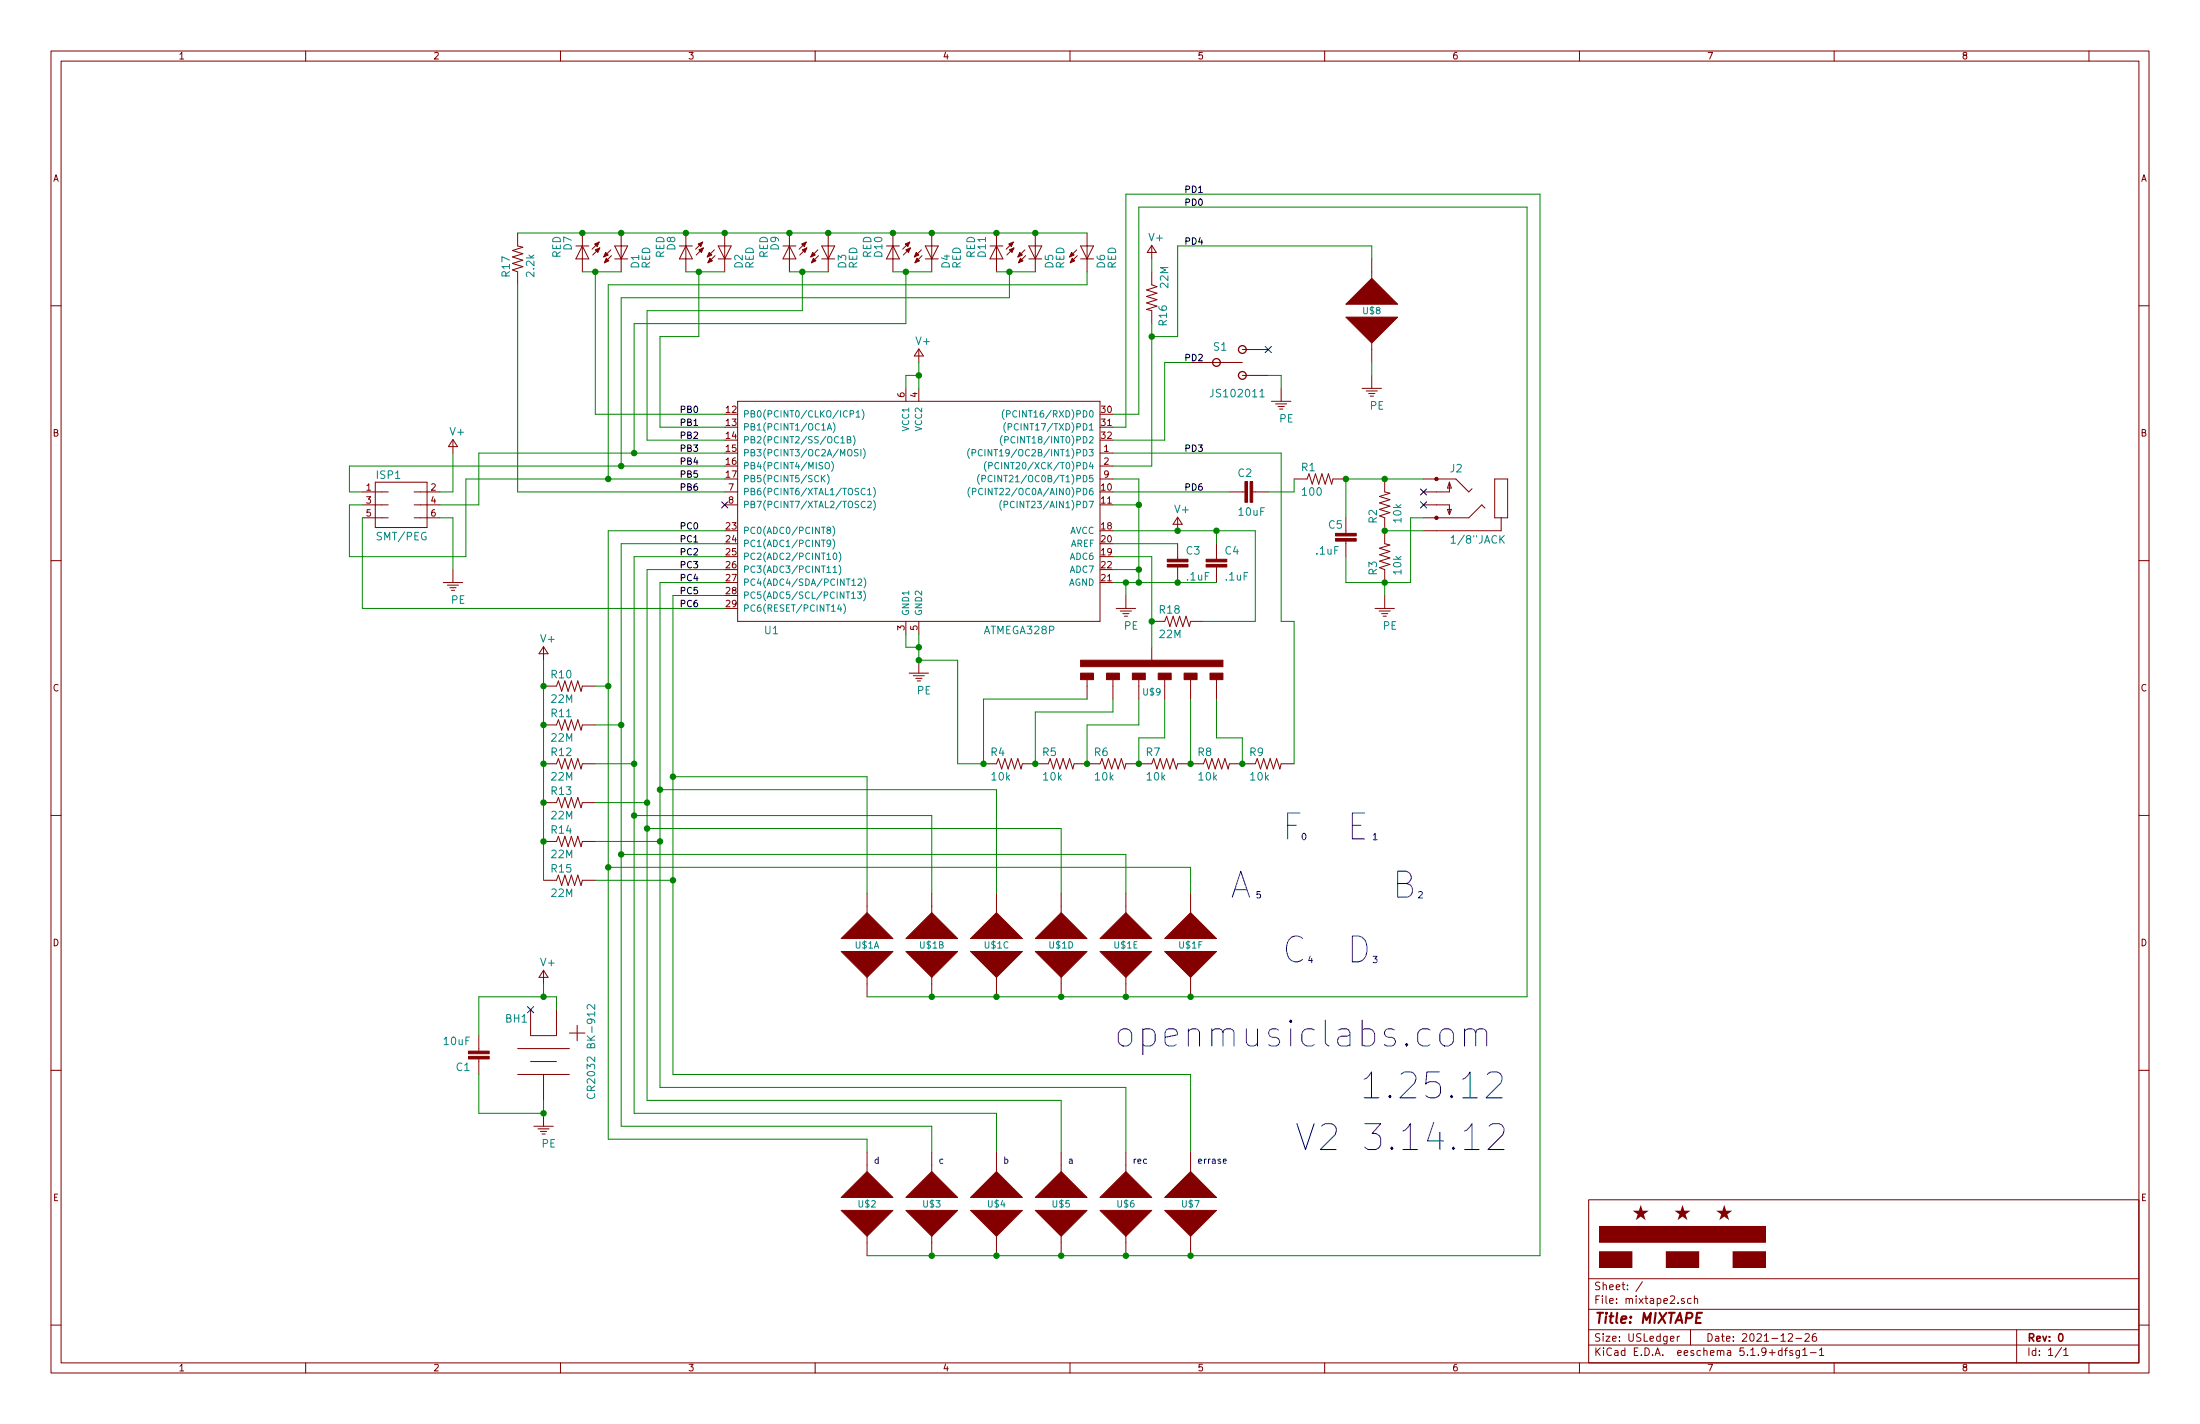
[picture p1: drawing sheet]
EESchema Schematic File Version 4
EELAYER 30 0
EELAYER END
$Descr USLedger 17000 11000
encoding utf-8
Sheet 1 1
Title "MIXTAPE"
Date "2021-12-26"
Rev "0"
Comp ""
Comment1 ""
Comment2 ""
Comment3 ""
Comment4 ""
$EndDescr
Wire Wire Line
	4200 7700 4300 7700
Wire Wire Line
	4200 7700 4200 7600
Wire Wire Line
	4200 7700 3700 7700
Wire Wire Line
	3700 7700 3700 8000
Wire Wire Line
	4300 7700 4300 7800
Wire Wire Line
	7000 3000 7000 2900
Wire Wire Line
	7000 2900 7100 2900
Wire Wire Line
	7100 2900 7100 3000
Wire Wire Line
	7100 2900 7100 2800
Wire Wire Line
	4200 6800 4200 6500
Wire Wire Line
	4200 6500 4200 6200
Wire Wire Line
	4200 6200 4200 5900
Wire Wire Line
	4200 5900 4200 5600
Wire Wire Line
	4200 5600 4200 5300
Wire Wire Line
	4200 5300 4200 5100
Wire Wire Line
	3400 3800 3500 3800
Wire Wire Line
	3500 3800 3500 3500
Wire Wire Line
	8900 2000 8900 2100
Wire Wire Line
	9300 4800 9700 4800
Wire Wire Line
	9700 4800 9700 4100
Wire Wire Line
	9700 4100 9400 4100
Wire Wire Line
	8600 4100 9100 4100
Wire Wire Line
	9400 4100 9100 4100
Wire Wire Line
	9400 4200 9400 4100
Connection ~ 9400 4100
Wire Wire Line
	4200 8500 4200 8600
Wire Wire Line
	3700 8300 3700 8600
Wire Wire Line
	3700 8600 4200 8600
Wire Wire Line
	3400 4000 3500 4000
Wire Wire Line
	3500 4000 3500 4400
Wire Wire Line
	8600 4500 8700 4500
Wire Wire Line
	8700 4500 8700 4600
Wire Wire Line
	8700 4500 8800 4500
Wire Wire Line
	8800 4500 9100 4500
Wire Wire Line
	8600 3700 8800 3700
Wire Wire Line
	8800 3700 8800 3900
Wire Wire Line
	8800 3900 8800 4400
Wire Wire Line
	8800 4400 8800 4500
Wire Wire Line
	8600 3900 8800 3900
Wire Wire Line
	8600 4400 8800 4400
Wire Wire Line
	9100 4500 9400 4500
Connection ~ 8800 4500
Connection ~ 8800 3900
Connection ~ 8800 4400
Wire Wire Line
	11000 4000 10900 4000
Wire Wire Line
	10900 4000 10900 4500
Wire Wire Line
	10900 4500 10700 4500
Wire Wire Line
	10700 4500 10700 4600
Wire Wire Line
	10400 4300 10400 4500
Wire Wire Line
	10400 4500 10700 4500
Connection ~ 10700 4500
Wire Wire Line
	9800 2900 9900 2900
Wire Wire Line
	9900 2900 9900 3000
Wire Wire Line
	10600 2800 10600 2900
Wire Wire Line
	8400 5400 7600 5400
Wire Wire Line
	7600 5400 7600 5900
Wire Wire Line
	7000 4900 7000 5000
Wire Wire Line
	7000 5000 7100 5000
Wire Wire Line
	7100 5000 7100 4900
Wire Wire Line
	7100 5000 7100 5100
Wire Wire Line
	7400 5100 7100 5100
Wire Wire Line
	7400 5900 7400 5100
Wire Wire Line
	7600 5900 7400 5900
Wire Wire Line
	5600 4700 2800 4700
Wire Wire Line
	2800 4700 2800 4000
Wire Wire Line
	11000 4100 10700 4100
Connection ~ 10700 4100
Wire Wire Line
	10000 3800 10000 3700
Wire Wire Line
	10000 3800 9800 3800
Wire Wire Line
	10400 3700 10700 3700
Wire Wire Line
	10700 3700 11000 3700
Wire Wire Line
	10400 3700 10400 4000
Connection ~ 10400 3700
Wire Wire Line
	9500 3800 8600 3800
Wire Wire Line
	8600 3400 9000 3400
Wire Wire Line
	9000 3400 9000 2800
Wire Wire Line
	9000 2800 9200 2800
Wire Wire Line
	8600 4200 9100 4200
Wire Wire Line
	9900 3500 9900 4800
Wire Wire Line
	9900 4800 10000 4800
Wire Wire Line
	10000 4800 10000 5900
Wire Wire Line
	8600 3500 9900 3500
Wire Wire Line
	5600 3200 4600 3200
Wire Wire Line
	4600 3200 4600 2100
Wire Wire Line
	4600 2100 4500 2100
Wire Wire Line
	4600 2100 4800 2100
Wire Wire Line
	5300 2100 5400 2100
Wire Wire Line
	5400 2100 5600 2100
Wire Wire Line
	5400 2100 5400 2600
Wire Wire Line
	6100 2100 6200 2100
Wire Wire Line
	6200 2100 6400 2100
Wire Wire Line
	6200 2100 6200 2400
Wire Wire Line
	5000 2400 5000 3400
Wire Wire Line
	6900 2100 7000 2100
Wire Wire Line
	7000 2100 7200 2100
Wire Wire Line
	7000 2100 7000 2500
Wire Wire Line
	3700 3500 3700 3900
Wire Wire Line
	3700 3900 3400 3900
Wire Wire Line
	4900 2500 4900 3500
Wire Wire Line
	7700 2100 7800 2100
Wire Wire Line
	7800 2100 8000 2100
Wire Wire Line
	7800 2100 7800 2300
Wire Wire Line
	2700 3600 2700 3800
Wire Wire Line
	2700 3800 2800 3800
Wire Wire Line
	4800 2300 4800 3600
Wire Wire Line
	8000 1800 7700 1800
Wire Wire Line
	7700 1800 7200 1800
Wire Wire Line
	7200 1800 6900 1800
Wire Wire Line
	6900 1800 6400 1800
Wire Wire Line
	6400 1800 6100 1800
Wire Wire Line
	6100 1800 5600 1800
Wire Wire Line
	5600 1800 5300 1800
Wire Wire Line
	5300 1800 4800 1800
Wire Wire Line
	4800 1800 4500 1800
Wire Wire Line
	8400 1800 8000 1800
Wire Wire Line
	4500 1800 4000 1800
Wire Wire Line
	8400 2100 8400 2200
Wire Wire Line
	3600 3700 3600 4300
Wire Wire Line
	3600 4300 2700 4300
Wire Wire Line
	2700 4300 2700 3900
Wire Wire Line
	2700 3900 2800 3900
Wire Wire Line
	4700 2200 4700 3700
Wire Wire Line
	8700 3300 8700 1500
Wire Wire Line
	8700 1500 11900 1500
Wire Wire Line
	6700 9700 7200 9700
Wire Wire Line
	7200 9700 7700 9700
Wire Wire Line
	7700 9700 8200 9700
Wire Wire Line
	8200 9700 8700 9700
Wire Wire Line
	8700 9700 9200 9700
Wire Wire Line
	11900 1500 11900 9700
Wire Wire Line
	11900 9700 9200 9700
Wire Wire Line
	8600 3300 8700 3300
Wire Wire Line
	8900 3600 8900 2600
Wire Wire Line
	8900 2600 8900 2500
Wire Wire Line
	8900 2600 9100 2600
Wire Wire Line
	9100 2600 9100 1900
Wire Wire Line
	9100 1900 10600 1900
Wire Wire Line
	10600 1900 10600 2000
Wire Wire Line
	8900 3600 8600 3600
Connection ~ 8900 2600
Wire Wire Line
	8900 4800 8900 5000
Wire Wire Line
	8900 4300 8900 4800
Wire Wire Line
	8900 4300 8600 4300
Connection ~ 8900 4800
Wire Wire Line
	6700 7700 7200 7700
Wire Wire Line
	7200 7700 7700 7700
Wire Wire Line
	7700 7700 8200 7700
Wire Wire Line
	8200 7700 8700 7700
Wire Wire Line
	8700 7700 9200 7700
Wire Wire Line
	9200 7700 11800 7700
Wire Wire Line
	11800 7700 11800 1600
Wire Wire Line
	11800 1600 8800 1600
Wire Wire Line
	8800 1600 8800 3200
Wire Wire Line
	8600 3200 8800 3200
Wire Wire Line
	9200 5400 9200 5900
Connection ~ 9200 5900
Wire Wire Line
	4000 2200 4000 3800
Wire Wire Line
	4000 3800 5600 3800
Wire Wire Line
	8700 6600 8700 6900
Wire Wire Line
	7200 8700 7200 8900
Wire Wire Line
	5600 4200 4800 4200
Wire Wire Line
	4800 4200 4800 5600
Wire Wire Line
	4800 5600 4600 5600
Wire Wire Line
	4800 5600 4800 6600
Wire Wire Line
	4800 6600 4800 8700
Wire Wire Line
	4800 8700 7200 8700
Connection ~ 4800 5600
Wire Wire Line
	9200 6700 9200 6900
Wire Wire Line
	6700 8800 6700 8900
Wire Wire Line
	5600 4100 4700 4100
Wire Wire Line
	4700 4100 4700 5300
Wire Wire Line
	4700 5300 4600 5300
Wire Wire Line
	4700 5300 4700 6700
Wire Wire Line
	4700 6700 4700 8800
Wire Wire Line
	4700 8800 6700 8800
Connection ~ 4700 5300
Wire Wire Line
	7700 6100 7700 6900
Wire Wire Line
	8700 8400 8700 8900
Wire Wire Line
	5600 4500 5100 4500
Wire Wire Line
	5100 4500 5100 6100
Wire Wire Line
	5100 6100 5100 6500
Wire Wire Line
	5100 6500 4600 6500
Wire Wire Line
	5100 6500 5100 8400
Wire Wire Line
	5100 8400 8700 8400
Connection ~ 5100 6500
Wire Wire Line
	8200 6400 8200 6900
Wire Wire Line
	8200 8500 8200 8900
Wire Wire Line
	5600 4400 5000 4400
Wire Wire Line
	5000 4400 5000 6200
Wire Wire Line
	5000 6200 5000 6400
Wire Wire Line
	5000 6400 5000 8500
Wire Wire Line
	5000 8500 8200 8500
Connection ~ 5000 6200
Wire Wire Line
	7200 6300 7200 6900
Wire Wire Line
	7700 8600 7700 8900
Wire Wire Line
	5600 4300 4900 4300
Wire Wire Line
	4900 4300 4900 5900
Wire Wire Line
	4900 5900 4600 5900
Wire Wire Line
	4900 6300 4900 8600
Wire Wire Line
	4900 8600 7700 8600
Wire Wire Line
	7200 6300 4900 6300
Connection ~ 4900 5900
Wire Wire Line
	6700 6000 6700 6900
Wire Wire Line
	9200 8300 9200 8900
Wire Wire Line
	5600 4600 5200 4600
Wire Wire Line
	5200 4600 5200 6000
Wire Wire Line
	5200 6000 5200 6800
Wire Wire Line
	5200 6800 4600 6800
Wire Wire Line
	5200 6800 5200 8300
Wire Wire Line
	5200 8300 9200 8300
Connection ~ 5200 6800
Wire Wire Line
	8600 5400 8600 5500
Wire Wire Line
	8000 5500 8000 5900
Wire Wire Line
	8600 5500 8000 5500
Connection ~ 8000 5900
Wire Wire Line
	8800 5400 8800 5600
Wire Wire Line
	8400 5600 8400 5900
Wire Wire Line
	8800 5600 8400 5600
Connection ~ 8400 5900
Wire Wire Line
	9600 5700 9600 5900
Wire Wire Line
	9400 5400 9400 5700
Wire Wire Line
	9600 5700 9400 5700
Connection ~ 9600 5900
Wire Wire Line
	9000 5400 9000 5700
Wire Wire Line
	8800 5700 8800 5900
Wire Wire Line
	9000 5700 8800 5700
Connection ~ 8800 5900
$Comp
L mixtape2-eagle-import:1_8"JACK_STEREO_2SWITCHCUI3515_KOBICONN2805 J2
U 1 1
P 11400 3900
F 0 "J2" H 11200 4150 59  0000 L BNN
F 1 "1/8\"JACK" H 11200 3600 59  0000 L BNN
F 2 "mixtape2:1_8_JACK_STEREO_SMT" H 11400 3900 50  0001 C CNN
F 3 "" H 11400 3900 50  0001 C CNN
	1    11400 3900
	1    0    0    -1  
$EndComp
$Comp
L mixtape2-eagle-import:BAT-HOLDCR2032-BK-912 BH1
U 1 1
P 4200 8200
F 0 "BH1" H 3900 8500 59  0000 L BNN
F 1 "CR2032 BK-912" V 4600 7900 59  0000 L BNN
F 2 "mixtape2:BAT-HOLD-BK-912" H 4200 8200 50  0001 C CNN
F 3 "" H 4200 8200 50  0001 C CNN
	1    4200 8200
	1    0    0    -1  
$EndComp
$Comp
L mixtape2-eagle-import:ATMEGA328P U1
U 1 1
P 7100 3900
F 0 "U1" H 5900 2900 59  0000 L BNN
F 1 "ATMEGA328P" H 7600 2900 59  0000 L BNN
F 2 "mixtape2:32-TQFP-NOMOD" H 7100 3900 50  0001 C CNN
F 3 "" H 7100 3900 50  0001 C CNN
	1    7100 3900
	1    0    0    -1  
$EndComp
$Comp
L mixtape2-eagle-import:LEDLUMEX-92-21 D2
U 1 1
P 5600 2000
F 0 "D2" V 5740 1920 59  0000 L BNN
F 1 "RED" V 5825 1920 59  0000 L BNN
F 2 "mixtape2:LED-SMT-91-21" H 5600 2000 50  0001 C CNN
F 3 "" H 5600 2000 50  0001 C CNN
	1    5600 2000
	1    0    0    -1  
$EndComp
$Comp
L mixtape2-eagle-import:LEDLUMEX-92-21 D3
U 1 1
P 6400 2000
F 0 "D3" V 6540 1920 59  0000 L BNN
F 1 "RED" V 6625 1920 59  0000 L BNN
F 2 "mixtape2:LED-SMT-91-21" H 6400 2000 50  0001 C CNN
F 3 "" H 6400 2000 50  0001 C CNN
	1    6400 2000
	1    0    0    -1  
$EndComp
$Comp
L mixtape2-eagle-import:LEDLUMEX-92-21 D5
U 1 1
P 8000 2000
F 0 "D5" V 8140 1920 59  0000 L BNN
F 1 "RED" V 8225 1920 59  0000 L BNN
F 2 "mixtape2:LED-SMT-91-21" H 8000 2000 50  0001 C CNN
F 3 "" H 8000 2000 50  0001 C CNN
	1    8000 2000
	1    0    0    -1  
$EndComp
$Comp
L mixtape2-eagle-import:LEDLUMEX-92-21 D8
U 1 1
P 5300 1900
F 0 "D8" V 5440 1820 59  0000 L BNN
F 1 "RED" V 5525 1820 59  0000 L BNN
F 2 "mixtape2:LED-SMT-91-21" H 5300 1900 50  0001 C CNN
F 3 "" H 5300 1900 50  0001 C CNN
	1    5300 1900
	-1   0    0    1   
$EndComp
$Comp
L mixtape2-eagle-import:LEDLUMEX-92-21 D9
U 1 1
P 6100 1900
F 0 "D9" V 6240 1820 59  0000 L BNN
F 1 "RED" V 6325 1820 59  0000 L BNN
F 2 "mixtape2:LED-SMT-91-21" H 6100 1900 50  0001 C CNN
F 3 "" H 6100 1900 50  0001 C CNN
	1    6100 1900
	-1   0    0    1   
$EndComp
$Comp
L mixtape2-eagle-import:LEDLUMEX-92-21 D11
U 1 1
P 7700 1900
F 0 "D11" V 7840 1820 59  0000 L BNN
F 1 "RED" V 7925 1820 59  0000 L BNN
F 2 "mixtape2:LED-SMT-91-21" H 7700 1900 50  0001 C CNN
F 3 "" H 7700 1900 50  0001 C CNN
	1    7700 1900
	-1   0    0    1   
$EndComp
$Comp
L mixtape2-eagle-import:LEDLUMEX-92-21 D1
U 1 1
P 4800 2000
F 0 "D1" V 4940 1920 59  0000 L BNN
F 1 "RED" V 5025 1920 59  0000 L BNN
F 2 "mixtape2:LED-SMT-91-21" H 4800 2000 50  0001 C CNN
F 3 "" H 4800 2000 50  0001 C CNN
	1    4800 2000
	1    0    0    -1  
$EndComp
$Comp
L mixtape2-eagle-import:LEDLUMEX-92-21 D4
U 1 1
P 7200 2000
F 0 "D4" V 7340 1920 59  0000 L BNN
F 1 "RED" V 7425 1920 59  0000 L BNN
F 2 "mixtape2:LED-SMT-91-21" H 7200 2000 50  0001 C CNN
F 3 "" H 7200 2000 50  0001 C CNN
	1    7200 2000
	1    0    0    -1  
$EndComp
$Comp
L mixtape2-eagle-import:LEDLUMEX-92-21 D6
U 1 1
P 8400 2000
F 0 "D6" V 8540 1920 59  0000 L BNN
F 1 "RED" V 8625 1920 59  0000 L BNN
F 2 "mixtape2:LED-SMT-91-21" H 8400 2000 50  0001 C CNN
F 3 "" H 8400 2000 50  0001 C CNN
	1    8400 2000
	1    0    0    -1  
$EndComp
$Comp
L mixtape2-eagle-import:LEDLUMEX-92-21 D7
U 1 1
P 4500 1900
F 0 "D7" V 4640 1820 59  0000 L BNN
F 1 "RED" V 4725 1820 59  0000 L BNN
F 2 "mixtape2:LED-SMT-91-21" H 4500 1900 50  0001 C CNN
F 3 "" H 4500 1900 50  0001 C CNN
	1    4500 1900
	-1   0    0    1   
$EndComp
$Comp
L mixtape2-eagle-import:LEDLUMEX-92-21 D10
U 1 1
P 6900 1900
F 0 "D10" V 7040 1820 59  0000 L BNN
F 1 "RED" V 7125 1820 59  0000 L BNN
F 2 "mixtape2:LED-SMT-91-21" H 6900 1900 50  0001 C CNN
F 3 "" H 6900 1900 50  0001 C CNN
	1    6900 1900
	-1   0    0    1   
$EndComp
$Comp
L mixtape2-eagle-import:JMP_6P_DIPSMT_PEG ISP1
U 1 1
P 3100 3900
F 0 "ISP1" V 2900 3700 59  0000 L BNN
F 1 "SMT/PEG" V 3375 3700 59  0000 L BNN
F 2 "mixtape2:JMP_6P_DIP_SMT_PEG" H 3100 3900 50  0001 C CNN
F 3 "" H 3100 3900 50  0001 C CNN
	1    3100 3900
	0    1    1    0   
$EndComp
$Comp
L mixtape2-eagle-import:V+ #+3V0101
U 1 1
P 4200 7500
F 0 "#+3V0101" H 4200 7500 50  0001 C CNN
F 1 "V+" H 4300 7600 59  0000 R TNN
F 2 "" H 4200 7500 50  0001 C CNN
F 3 "" H 4200 7500 50  0001 C CNN
	1    4200 7500
	1    0    0    -1  
$EndComp
$Comp
L mixtape2-eagle-import:PE #GND0101
U 1 1
P 4200 8700
F 0 "#GND0101" H 4200 8700 50  0001 C CNN
F 1 "PE" H 4300 8600 59  0000 R TNN
F 2 "" H 4200 8700 50  0001 C CNN
F 3 "" H 4200 8700 50  0001 C CNN
	1    4200 8700
	1    0    0    -1  
$EndComp
$Comp
L mixtape2-eagle-import:V+ #+3V01
U 1 1
P 3500 3400
F 0 "#+3V01" H 3500 3400 50  0001 C CNN
F 1 "V+" H 3600 3500 59  0000 R TNN
F 2 "" H 3500 3400 50  0001 C CNN
F 3 "" H 3500 3400 50  0001 C CNN
	1    3500 3400
	1    0    0    -1  
$EndComp
$Comp
L mixtape2-eagle-import:PE #GND02
U 1 1
P 9900 3100
F 0 "#GND02" H 9900 3100 50  0001 C CNN
F 1 "PE" H 10000 3000 59  0000 R TNN
F 2 "" H 9900 3100 50  0001 C CNN
F 3 "" H 9900 3100 50  0001 C CNN
	1    9900 3100
	1    0    0    -1  
$EndComp
$Comp
L mixtape2-eagle-import:PE #GND03
U 1 1
P 7100 5200
F 0 "#GND03" H 7100 5200 50  0001 C CNN
F 1 "PE" H 7200 5100 59  0000 R TNN
F 2 "" H 7100 5200 50  0001 C CNN
F 3 "" H 7100 5200 50  0001 C CNN
	1    7100 5200
	1    0    0    -1  
$EndComp
$Comp
L mixtape2-eagle-import:PE #GND04
U 1 1
P 8700 4700
F 0 "#GND04" H 8700 4700 50  0001 C CNN
F 1 "PE" H 8800 4600 59  0000 R TNN
F 2 "" H 8700 4700 50  0001 C CNN
F 3 "" H 8700 4700 50  0001 C CNN
	1    8700 4700
	1    0    0    -1  
$EndComp
$Comp
L mixtape2-eagle-import:V+ #+3V02
U 1 1
P 7100 2700
F 0 "#+3V02" H 7100 2700 50  0001 C CNN
F 1 "V+" H 7200 2800 59  0000 R TNN
F 2 "" H 7100 2700 50  0001 C CNN
F 3 "" H 7100 2700 50  0001 C CNN
	1    7100 2700
	1    0    0    -1  
$EndComp
$Comp
L mixtape2-eagle-import:RESISTOR0603-SM R2
U 1 1
P 10700 3900
F 0 "R2" H 10550 3959 59  0000 L BNN
F 1 "10k" H 10550 3770 59  0000 L BNN
F 2 "mixtape2:0603-SM" H 10700 3900 50  0001 C CNN
F 3 "" H 10700 3900 50  0001 C CNN
	1    10700 3900
	0    -1   -1   0   
$EndComp
$Comp
L mixtape2-eagle-import:RESISTOR0603-SM R3
U 1 1
P 10700 4300
F 0 "R3" H 10550 4359 59  0000 L BNN
F 1 "10k" H 10550 4170 59  0000 L BNN
F 2 "mixtape2:0603-SM" H 10700 4300 50  0001 C CNN
F 3 "" H 10700 4300 50  0001 C CNN
	1    10700 4300
	0    -1   -1   0   
$EndComp
$Comp
L mixtape2-eagle-import:RESISTOR0603-SM R4
U 1 1
P 7800 5900
F 0 "R4" H 7650 5959 59  0000 L BNN
F 1 "10k" H 7650 5770 59  0000 L BNN
F 2 "mixtape2:0603-SM" H 7800 5900 50  0001 C CNN
F 3 "" H 7800 5900 50  0001 C CNN
	1    7800 5900
	1    0    0    -1  
$EndComp
$Comp
L mixtape2-eagle-import:RESISTOR0603-SM R1
U 1 1
P 10200 3700
F 0 "R1" H 10050 3759 59  0000 L BNN
F 1 "100" H 10050 3570 59  0000 L BNN
F 2 "mixtape2:0603-SM" H 10200 3700 50  0001 C CNN
F 3 "" H 10200 3700 50  0001 C CNN
	1    10200 3700
	1    0    0    -1  
$EndComp
$Comp
L mixtape2-eagle-import:RESISTOR0603-SM R6
U 1 1
P 8600 5900
F 0 "R6" H 8450 5959 59  0000 L BNN
F 1 "10k" H 8450 5770 59  0000 L BNN
F 2 "mixtape2:0603-SM" H 8600 5900 50  0001 C CNN
F 3 "" H 8600 5900 50  0001 C CNN
	1    8600 5900
	1    0    0    -1  
$EndComp
$Comp
L mixtape2-eagle-import:RESISTOR0603-SM R7
U 1 1
P 9000 5900
F 0 "R7" H 8850 5959 59  0000 L BNN
F 1 "10k" H 8850 5770 59  0000 L BNN
F 2 "mixtape2:0603-SM" H 9000 5900 50  0001 C CNN
F 3 "" H 9000 5900 50  0001 C CNN
	1    9000 5900
	1    0    0    -1  
$EndComp
$Comp
L mixtape2-eagle-import:RESISTOR0603-SM R8
U 1 1
P 9400 5900
F 0 "R8" H 9250 5959 59  0000 L BNN
F 1 "10k" H 9250 5770 59  0000 L BNN
F 2 "mixtape2:0603-SM" H 9400 5900 50  0001 C CNN
F 3 "" H 9400 5900 50  0001 C CNN
	1    9400 5900
	1    0    0    -1  
$EndComp
$Comp
L mixtape2-eagle-import:RESISTOR0603-SM R9
U 1 1
P 9800 5900
F 0 "R9" H 9650 5959 59  0000 L BNN
F 1 "10k" H 9650 5770 59  0000 L BNN
F 2 "mixtape2:0603-SM" H 9800 5900 50  0001 C CNN
F 3 "" H 9800 5900 50  0001 C CNN
	1    9800 5900
	1    0    0    -1  
$EndComp
$Comp
L mixtape2-eagle-import:RESISTOR0603-SM R10
U 1 1
P 4400 5300
F 0 "R10" H 4250 5359 59  0000 L BNN
F 1 "22M" H 4250 5170 59  0000 L BNN
F 2 "mixtape2:0603-SM" H 4400 5300 50  0001 C CNN
F 3 "" H 4400 5300 50  0001 C CNN
	1    4400 5300
	1    0    0    -1  
$EndComp
$Comp
L mixtape2-eagle-import:RESISTOR0603-SM R12
U 1 1
P 4400 5900
F 0 "R12" H 4250 5959 59  0000 L BNN
F 1 "22M" H 4250 5770 59  0000 L BNN
F 2 "mixtape2:0603-SM" H 4400 5900 50  0001 C CNN
F 3 "" H 4400 5900 50  0001 C CNN
	1    4400 5900
	1    0    0    -1  
$EndComp
$Comp
L mixtape2-eagle-import:RESISTOR0603-SM R11
U 1 1
P 4400 5600
F 0 "R11" H 4250 5659 59  0000 L BNN
F 1 "22M" H 4250 5470 59  0000 L BNN
F 2 "mixtape2:0603-SM" H 4400 5600 50  0001 C CNN
F 3 "" H 4400 5600 50  0001 C CNN
	1    4400 5600
	1    0    0    -1  
$EndComp
$Comp
L mixtape2-eagle-import:PE #GND05
U 1 1
P 10700 4700
F 0 "#GND05" H 10700 4700 50  0001 C CNN
F 1 "PE" H 10800 4600 59  0000 R TNN
F 2 "" H 10700 4700 50  0001 C CNN
F 3 "" H 10700 4700 50  0001 C CNN
	1    10700 4700
	1    0    0    -1  
$EndComp
$Comp
L mixtape2-eagle-import:CAPACITOR0805-SM C2
U 1 1
P 9700 3800
F 0 "C2" V 9585 3660 59  0000 L BNN
F 1 "10uF" V 9885 3660 59  0000 L BNN
F 2 "mixtape2:0805_SMALL" H 9700 3800 50  0001 C CNN
F 3 "" H 9700 3800 50  0001 C CNN
	1    9700 3800
	0    1    1    0   
$EndComp
$Comp
L mixtape2-eagle-import:CAPACITOR0805-SM C1
U 1 1
P 3700 8200
F 0 "C1" H 3760 8215 59  0000 L BNN
F 1 "10uF" H 3760 8015 59  0000 L BNN
F 2 "mixtape2:0805_SMALL" H 3700 8200 50  0001 C CNN
F 3 "" H 3700 8200 50  0001 C CNN
	1    3700 8200
	-1   0    0    1   
$EndComp
$Comp
L mixtape2-eagle-import:CAPACITOR0603=SM C3
U 1 1
P 9100 4300
F 0 "C3" H 9160 4315 59  0000 L BNN
F 1 ".1uF" H 9160 4115 59  0000 L BNN
F 2 "mixtape2:0603-SM" H 9100 4300 50  0001 C CNN
F 3 "" H 9100 4300 50  0001 C CNN
	1    9100 4300
	1    0    0    -1  
$EndComp
$Comp
L mixtape2-eagle-import:V+ #+3V03
U 1 1
P 9100 4000
F 0 "#+3V03" H 9100 4000 50  0001 C CNN
F 1 "V+" H 9200 4100 59  0000 R TNN
F 2 "" H 9100 4000 50  0001 C CNN
F 3 "" H 9100 4000 50  0001 C CNN
	1    9100 4000
	1    0    0    -1  
$EndComp
$Comp
L mixtape2-eagle-import:RESISTOR0603-SM R13
U 1 1
P 4400 6200
F 0 "R13" H 4250 6259 59  0000 L BNN
F 1 "22M" H 4250 6070 59  0000 L BNN
F 2 "mixtape2:0603-SM" H 4400 6200 50  0001 C CNN
F 3 "" H 4400 6200 50  0001 C CNN
	1    4400 6200
	1    0    0    -1  
$EndComp
$Comp
L mixtape2-eagle-import:RESISTOR0603-SM R14
U 1 1
P 4400 6500
F 0 "R14" H 4250 6559 59  0000 L BNN
F 1 "22M" H 4250 6370 59  0000 L BNN
F 2 "mixtape2:0603-SM" H 4400 6500 50  0001 C CNN
F 3 "" H 4400 6500 50  0001 C CNN
	1    4400 6500
	1    0    0    -1  
$EndComp
$Comp
L mixtape2-eagle-import:RESISTOR0603-SM R15
U 1 1
P 4400 6800
F 0 "R15" H 4250 6859 59  0000 L BNN
F 1 "22M" H 4250 6670 59  0000 L BNN
F 2 "mixtape2:0603-SM" H 4400 6800 50  0001 C CNN
F 3 "" H 4400 6800 50  0001 C CNN
	1    4400 6800
	1    0    0    -1  
$EndComp
$Comp
L mixtape2-eagle-import:RESISTOR0603-SM R16
U 1 1
P 8900 2300
F 0 "R16" H 8950 2359 59  0000 L BNN
F 1 "22M" H 8650 2370 59  0000 L BNN
F 2 "mixtape2:0603-SM" H 8900 2300 50  0001 C CNN
F 3 "" H 8900 2300 50  0001 C CNN
	1    8900 2300
	0    1    1    0   
$EndComp
$Comp
L mixtape2-eagle-import:V+ #+3V04
U 1 1
P 4200 5000
F 0 "#+3V04" H 4200 5000 50  0001 C CNN
F 1 "V+" H 4300 5100 59  0000 R TNN
F 2 "" H 4200 5000 50  0001 C CNN
F 3 "" H 4200 5000 50  0001 C CNN
	1    4200 5000
	1    0    0    -1  
$EndComp
$Comp
L mixtape2-eagle-import:RESISTOR0603-SM R17
U 1 1
P 4000 2000
F 0 "R17" H 3850 2059 59  0000 L BNN
F 1 "2.2k" H 3850 1870 59  0000 L BNN
F 2 "mixtape2:0603-SM" H 4000 2000 50  0001 C CNN
F 3 "" H 4000 2000 50  0001 C CNN
	1    4000 2000
	0    -1   -1   0   
$EndComp
$Comp
L mixtape2-eagle-import:V+ #+3V05
U 1 1
P 8900 1900
F 0 "#+3V05" H 8900 1900 50  0001 C CNN
F 1 "V+" H 9000 2000 59  0000 R TNN
F 2 "" H 8900 1900 50  0001 C CNN
F 3 "" H 8900 1900 50  0001 C CNN
	1    8900 1900
	1    0    0    -1  
$EndComp
$Comp
L mixtape2-eagle-import:PAD_TOUCH_WHEEL U$1
U 1 1
P 6700 7300
F 0 "U$1" H 6700 7300 50  0000 C CNN
F 1 "PAD_TOUCH_WHEEL" H 6700 7300 50  0001 C CNN
F 2 "mixtape2:PAD_TOUCH_WHEEL" H 6700 7300 50  0001 C CNN
F 3 "" H 6700 7300 50  0001 C CNN
	1    6700 7300
	1    0    0    -1  
$EndComp
$Comp
L mixtape2-eagle-import:PAD_TOUCH_WHEEL U$1
U 2 1
P 7200 7300
F 0 "U$1" H 7200 7300 50  0000 C CNN
F 1 "PAD_TOUCH_WHEEL" H 7200 7300 50  0001 C CNN
F 2 "mixtape2:PAD_TOUCH_WHEEL" H 7200 7300 50  0001 C CNN
F 3 "" H 7200 7300 50  0001 C CNN
	2    7200 7300
	1    0    0    -1  
$EndComp
$Comp
L mixtape2-eagle-import:PAD_TOUCH_WHEEL U$1
U 3 1
P 7700 7300
F 0 "U$1" H 7700 7300 50  0000 C CNN
F 1 "PAD_TOUCH_WHEEL" H 7700 7300 50  0001 C CNN
F 2 "mixtape2:PAD_TOUCH_WHEEL" H 7700 7300 50  0001 C CNN
F 3 "" H 7700 7300 50  0001 C CNN
	3    7700 7300
	1    0    0    -1  
$EndComp
$Comp
L mixtape2-eagle-import:PAD_TOUCH_WHEEL U$1
U 4 1
P 8200 7300
F 0 "U$1" H 8200 7300 50  0000 C CNN
F 1 "PAD_TOUCH_WHEEL" H 8200 7300 50  0001 C CNN
F 2 "mixtape2:PAD_TOUCH_WHEEL" H 8200 7300 50  0001 C CNN
F 3 "" H 8200 7300 50  0001 C CNN
	4    8200 7300
	1    0    0    -1  
$EndComp
$Comp
L mixtape2-eagle-import:PAD_TOUCH_WHEEL U$1
U 5 1
P 8700 7300
F 0 "U$1" H 8700 7300 50  0000 C CNN
F 1 "PAD_TOUCH_WHEEL" H 8700 7300 50  0001 C CNN
F 2 "mixtape2:PAD_TOUCH_WHEEL" H 8700 7300 50  0001 C CNN
F 3 "" H 8700 7300 50  0001 C CNN
	5    8700 7300
	1    0    0    -1  
$EndComp
$Comp
L mixtape2-eagle-import:PAD_TOUCH_WHEEL U$1
U 6 1
P 9200 7300
F 0 "U$1" H 9200 7300 50  0000 C CNN
F 1 "PAD_TOUCH_WHEEL" H 9200 7300 50  0001 C CNN
F 2 "mixtape2:PAD_TOUCH_WHEEL" H 9200 7300 50  0001 C CNN
F 3 "" H 9200 7300 50  0001 C CNN
	6    9200 7300
	1    0    0    -1  
$EndComp
$Comp
L mixtape2-eagle-import:PAD_TOUCH U$2
U 1 1
P 6700 9300
F 0 "U$2" H 6700 9300 50  0000 C CNN
F 1 "PAD_TOUCH" H 6700 9300 50  0001 C CNN
F 2 "mixtape2:PAD_TOUCH_DOT" H 6700 9300 50  0001 C CNN
F 3 "" H 6700 9300 50  0001 C CNN
	1    6700 9300
	1    0    0    -1  
$EndComp
$Comp
L mixtape2-eagle-import:PAD_TOUCH U$3
U 1 1
P 7200 9300
F 0 "U$3" H 7200 9300 50  0000 C CNN
F 1 "PAD_TOUCH" H 7200 9300 50  0001 C CNN
F 2 "mixtape2:PAD_TOUCH_DOT" H 7200 9300 50  0001 C CNN
F 3 "" H 7200 9300 50  0001 C CNN
	1    7200 9300
	1    0    0    -1  
$EndComp
$Comp
L mixtape2-eagle-import:PAD_TOUCH U$4
U 1 1
P 7700 9300
F 0 "U$4" H 7700 9300 50  0000 C CNN
F 1 "PAD_TOUCH" H 7700 9300 50  0001 C CNN
F 2 "mixtape2:PAD_TOUCH_DOT" H 7700 9300 50  0001 C CNN
F 3 "" H 7700 9300 50  0001 C CNN
	1    7700 9300
	1    0    0    -1  
$EndComp
$Comp
L mixtape2-eagle-import:PAD_TOUCH U$5
U 1 1
P 8200 9300
F 0 "U$5" H 8200 9300 50  0000 C CNN
F 1 "PAD_TOUCH" H 8200 9300 50  0001 C CNN
F 2 "mixtape2:PAD_TOUCH_DOT" H 8200 9300 50  0001 C CNN
F 3 "" H 8200 9300 50  0001 C CNN
	1    8200 9300
	1    0    0    -1  
$EndComp
$Comp
L mixtape2-eagle-import:PAD_TOUCH U$6
U 1 1
P 8700 9300
F 0 "U$6" H 8700 9300 50  0000 C CNN
F 1 "PAD_TOUCH" H 8700 9300 50  0001 C CNN
F 2 "mixtape2:PAD_TOUCH_DOT" H 8700 9300 50  0001 C CNN
F 3 "" H 8700 9300 50  0001 C CNN
	1    8700 9300
	1    0    0    -1  
$EndComp
$Comp
L mixtape2-eagle-import:PAD_TOUCH U$7
U 1 1
P 9200 9300
F 0 "U$7" H 9200 9300 50  0000 C CNN
F 1 "PAD_TOUCH" H 9200 9300 50  0001 C CNN
F 2 "mixtape2:PAD_TOUCH_DOT" H 9200 9300 50  0001 C CNN
F 3 "" H 9200 9300 50  0001 C CNN
	1    9200 9300
	1    0    0    -1  
$EndComp
$Comp
L mixtape2-eagle-import:PAD_TOUCH U$8
U 1 1
P 10600 2400
F 0 "U$8" H 10600 2400 50  0000 C CNN
F 1 "PAD_TOUCH" H 10600 2400 50  0001 C CNN
F 2 "mixtape2:PAD_TOUCH_DOT" H 10600 2400 50  0001 C CNN
F 3 "" H 10600 2400 50  0001 C CNN
	1    10600 2400
	1    0    0    -1  
$EndComp
$Comp
L mixtape2-eagle-import:PE #GND06
U 1 1
P 10600 3000
F 0 "#GND06" H 10600 3000 50  0001 C CNN
F 1 "PE" H 10700 2900 59  0000 R TNN
F 2 "" H 10600 3000 50  0001 C CNN
F 3 "" H 10600 3000 50  0001 C CNN
	1    10600 3000
	1    0    0    -1  
$EndComp
$Comp
L mixtape2-eagle-import:RESISTOR0603-SM R5
U 1 1
P 8200 5900
F 0 "R5" H 8050 5959 59  0000 L BNN
F 1 "10k" H 8050 5770 59  0000 L BNN
F 2 "mixtape2:0603-SM" H 8200 5900 50  0001 C CNN
F 3 "" H 8200 5900 50  0001 C CNN
	1    8200 5900
	1    0    0    -1  
$EndComp
$Comp
L mixtape2-eagle-import:PAD_TOUCH_SLIDERSLIDER U$9
U 1 1
P 8900 5200
F 0 "U$9" H 8900 5350 50  0000 C CNN
F 1 "PAD_TOUCH_SLIDERSLIDER" H 8900 5200 50  0001 C CNN
F 2 "mixtape2:PAD_TOUCH_SLIDER" H 8900 5200 50  0001 C CNN
F 3 "" H 8900 5200 50  0001 C CNN
	1    8900 5200
	-1   0    0    1   
$EndComp
$Comp
L mixtape2-eagle-import:RESISTOR0603-SM R18
U 1 1
P 9100 4800
F 0 "R18" H 8950 4859 59  0000 L BNN
F 1 "22M" H 8950 4670 59  0000 L BNN
F 2 "mixtape2:0603-SM" H 9100 4800 50  0001 C CNN
F 3 "" H 9100 4800 50  0001 C CNN
	1    9100 4800
	1    0    0    -1  
$EndComp
$Comp
L mixtape2-eagle-import:SWITCH_SPDT_NOMECHJS102011 S1
U 1 1
P 9500 2800
F 0 "S1" H 9370 2890 59  0000 L BNN
F 1 "JS102011" H 9340 2530 59  0000 L BNN
F 2 "mixtape2:SWITCH_SLIDE_JS102011" H 9500 2800 50  0001 C CNN
F 3 "" H 9500 2800 50  0001 C CNN
	1    9500 2800
	1    0    0    -1  
$EndComp
$Comp
L mixtape2-eagle-import:CAPACITOR0603=SM C4
U 1 1
P 9400 4300
F 0 "C4" H 9460 4315 59  0000 L BNN
F 1 ".1uF" H 9460 4115 59  0000 L BNN
F 2 "mixtape2:0603-SM" H 9400 4300 50  0001 C CNN
F 3 "" H 9400 4300 50  0001 C CNN
	1    9400 4300
	1    0    0    -1  
$EndComp
$Comp
L mixtape2-eagle-import:CAPACITOR0603=SM C5
U 1 1
P 10400 4100
F 0 "C5" H 10260 4115 59  0000 L BNN
F 1 ".1uF" H 10160 3915 59  0000 L BNN
F 2 "mixtape2:0603-SM" H 10400 4100 50  0001 C CNN
F 3 "" H 10400 4100 50  0001 C CNN
	1    10400 4100
	1    0    0    -1  
$EndComp
Text Notes 8600 8100 0    200  ~ 0
openmusiclabs.com
Text Notes 10500 8500 0    200  ~ 0
1.25.12
Text Notes 10000 8900 0    200  ~ 0
V2 3.14.12
Wire Wire Line
	4900 5900 4900 6200
Connection ~ 5600 1800
Connection ~ 6400 1800
Connection ~ 8000 1800
Connection ~ 5300 1800
Connection ~ 6100 1800
Connection ~ 7700 1800
Connection ~ 4800 1800
Connection ~ 7200 1800
Connection ~ 4500 1800
Connection ~ 6900 1800
Connection ~ 4200 8600
Connection ~ 7100 5100
Connection ~ 10700 3700
Connection ~ 7600 5900
Connection ~ 4200 5300
Connection ~ 4200 5900
Connection ~ 4200 5600
Connection ~ 9100 4500
Connection ~ 9100 4100
Connection ~ 4200 6200
Connection ~ 4200 6500
Connection ~ 7200 7700
Connection ~ 7700 7700
Connection ~ 8200 7700
Connection ~ 8700 7700
Connection ~ 9200 7700
Connection ~ 7200 9700
Connection ~ 7700 9700
Connection ~ 8200 9700
Connection ~ 8700 9700
Connection ~ 9200 9700
Connection ~ 4200 7700
Connection ~ 4600 2100
Connection ~ 4700 6700
Connection ~ 4800 6600
Wire Wire Line
	4900 6200 4900 6300
Connection ~ 4900 6300
Connection ~ 5000 6400
Connection ~ 5100 6100
Connection ~ 5200 6000
Connection ~ 5400 2100
Connection ~ 6200 2100
Connection ~ 7000 2100
Connection ~ 7100 2900
Connection ~ 7100 5000
Connection ~ 7800 2100
Connection ~ 8700 4500
Wire Wire Line
	4600 6200 5000 6200
NoConn ~ 11000 3900
NoConn ~ 11000 3800
NoConn ~ 4100 7800
NoConn ~ 9800 2700
Text Notes 9500 6950 0    200  ~ 0
A
Text Notes 10750 6950 0    200  ~ 0
B
Text Notes 10400 6500 0    200  ~ 0
E
Text Notes 9900 6500 0    200  ~ 0
F
Text Notes 9900 7450 0    200  ~ 0
C
Text Notes 10400 7450 0    200  ~ 0
D
Text Notes 10050 6500 0    50   ~ 0
0
Text Notes 10600 6500 0    50   ~ 0
1
Text Notes 10950 6950 0    50   ~ 0
2
Text Notes 10600 7450 0    50   ~ 0
3
Text Notes 10100 7450 0    50   ~ 0
4
Text Notes 9700 6950 0    50   ~ 0
5
Text Label 5250 4100 0    50   ~ 0
PC0
Text Label 5250 4200 0    50   ~ 0
PC1
Text Label 5250 4300 0    50   ~ 0
PC2
Text Label 5250 4400 0    50   ~ 0
PC3
Text Label 5250 4500 0    50   ~ 0
PC4
Text Label 5250 4600 0    50   ~ 0
PC5
Text Label 5250 4700 0    50   ~ 0
PC6
Text Label 5250 3200 0    50   ~ 0
PB0
Text Label 5250 3300 0    50   ~ 0
PB1
Text Label 5250 3400 0    50   ~ 0
PB2
Text Label 5250 3500 0    50   ~ 0
PB3
Text Label 5250 3600 0    50   ~ 0
PB4
Text Label 5250 3700 0    50   ~ 0
PB5
Text Label 5250 3800 0    50   ~ 0
PB6
NoConn ~ 5600 3900
Connection ~ 4700 3700
Wire Wire Line
	4700 3700 3600 3700
Wire Wire Line
	4700 3700 5600 3700
Connection ~ 4800 3600
Wire Wire Line
	4800 3600 2700 3600
Wire Wire Line
	4800 3600 5600 3600
Connection ~ 4900 3500
Wire Wire Line
	4900 3500 3700 3500
Wire Wire Line
	4900 3500 5600 3500
Wire Wire Line
	4900 2500 7000 2500
Wire Wire Line
	4800 2300 7800 2300
Wire Wire Line
	4700 2200 8400 2200
Wire Wire Line
	5000 3400 5600 3400
Wire Wire Line
	5000 2400 6200 2400
Wire Wire Line
	5400 2600 5100 2600
Wire Wire Line
	5100 2600 5100 3300
Wire Wire Line
	5100 3300 5600 3300
Text Label 9150 1600 0    50   ~ 0
PD0
Text Label 9150 1500 0    50   ~ 0
PD1
Text Label 9150 1900 0    50   ~ 0
PD4
Text Label 9150 2800 0    50   ~ 0
PD2
Text Label 9150 3500 0    50   ~ 0
PD3
Text Label 9150 3800 0    50   ~ 0
PD6
Text Notes 8250 9000 0    50   ~ 0
a
Text Notes 7750 9000 0    50   ~ 0
b
Text Notes 7250 9000 0    50   ~ 0
c
Text Notes 6750 9000 0    50   ~ 0
d
Text Notes 8750 9000 0    50   ~ 0
rec
Text Notes 9250 9000 0    50   ~ 0
errase
$Comp
L mixtape2-eagle-import:PE #GND01
U 1 1
P 3500 4500
F 0 "#GND01" H 3500 4500 50  0001 C CNN
F 1 "PE" H 3600 4400 59  0000 R TNN
F 2 "" H 3500 4500 50  0001 C CNN
F 3 "" H 3500 4500 50  0001 C CNN
	1    3500 4500
	1    0    0    -1  
$EndComp
Wire Wire Line
	5200 6000 6700 6000
Wire Wire Line
	5100 6100 7700 6100
Wire Wire Line
	5000 6400 8200 6400
Wire Wire Line
	4800 6600 8700 6600
Wire Wire Line
	4700 6700 9200 6700
$EndSCHEMATC
